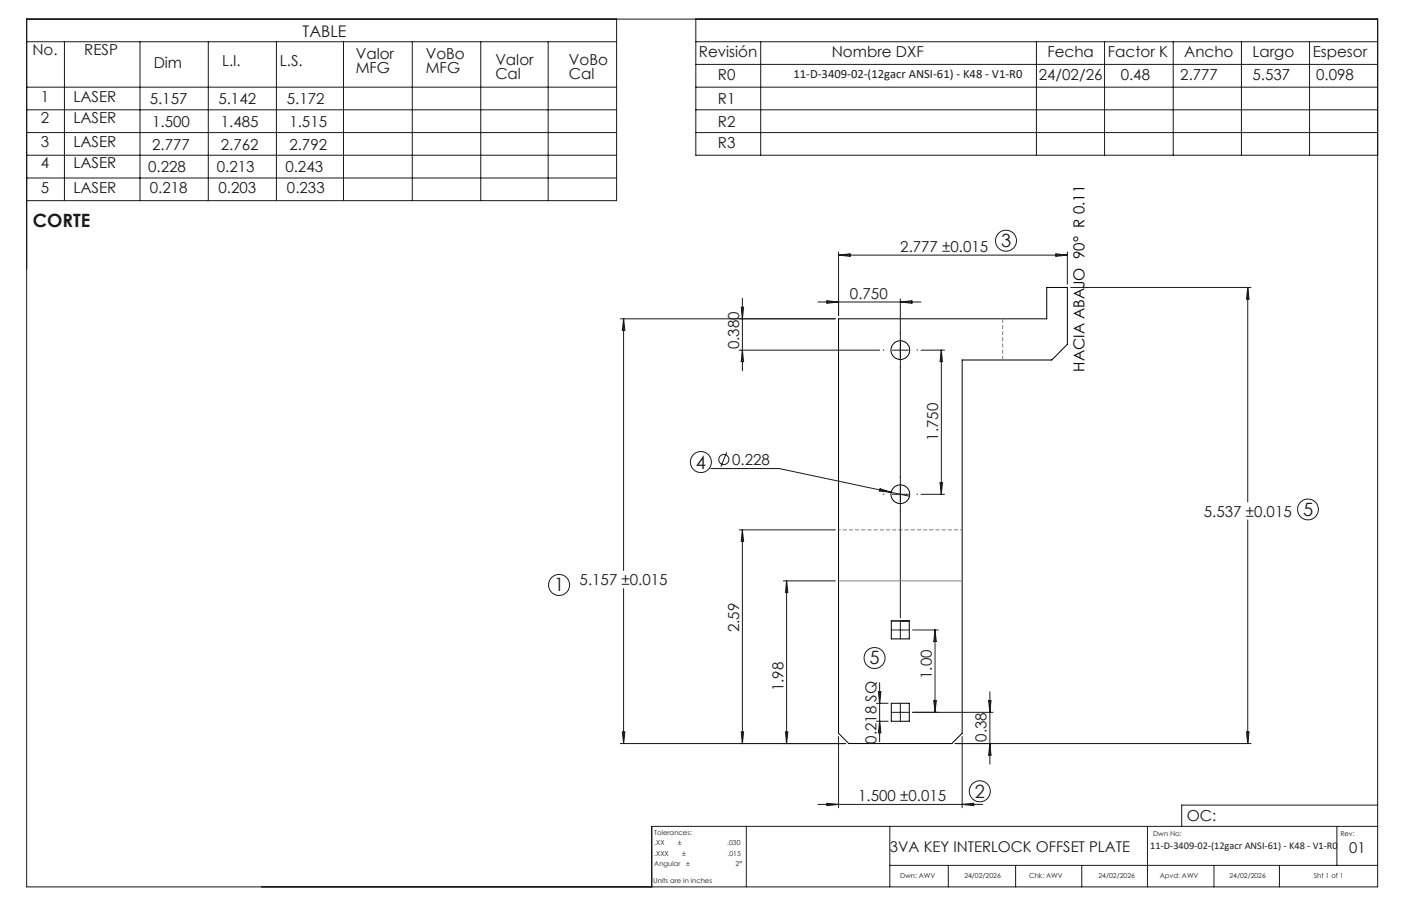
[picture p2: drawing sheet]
<svg xmlns="http://www.w3.org/2000/svg" width="432mm" height="279mm" viewBox="0 0 432 279" stroke-linecap="round" stroke-linejoin="round" font-family="sans-serif">
<g fill="none" stroke="#000" stroke-width=".31">
<path d="M258.4 98.3h64.2v-9.6h6.4v17.5l-4.8 4.8h-27.7v115.1l-3.1 3.2h-31.8l-3.2-3.2zM274.7 191.5h5.5v5.5h-5.5zM274.7 216.9h5.5v5.5h-5.5z"/>
<circle cx="277.5" cy="108" r="2.89"/>
<circle cx="277.5" cy="152.4" r="2.89"/>
</g>
<g fill="none" stroke="#191924" stroke-width=".31">
<path d="M8.2 5.9h416.4v267.6h-416.4zM8.2 12.9h181.8M19.9 12.9v49M43.1 12.9v49M64.2 12.9v49M85.2 12.9v49M105.9 12.9v49M127.1 12.9v49M148.2 12.9v49M168.9 12.9v49M190 5.9v56h-181.8M214.5 12.9h210.1"/>
<path d="M214.5 5.9v42h210.1M214.5 19.9h210.1M234.5 12.9v35M319.4 12.9v35M340.4 12.9v35M361.6 12.9v35M382.6 12.9v35M403.6 12.9v35M8.2 26.9h181.8M8.2 33.9h181.8M214.5 26.9h210.1M214.5 33.9h210.1"/>
<path d="M8.2 40.9h181.8M8.2 47.9h181.8M8.2 54.9h181.8M214.5 40.9h210.1M258.4 77.7v19.6M258.4 78.7h70.6M258.4 78.7l3.6-.4v.8zM325.4 78.3l3.6 .4-3.6 .4zM329 77.7v10M191.2 98.3h66.3M192.2 98.3v77.6M192.2 98.3l.4 3.6h-.8z"/>
<path d="M228.5 94.8h.7l-.4 3.5zM228.8 92v22.3M252.1 93.1h31.7M254.9 92.7l3.5 .4-3.5 .4zM277.5 92.1v98.4M277.5 93.1l3.6-.4v.8zM330 88.7h55.6M384.6 88.7v66.1M384.6 88.7l.4 3.5h-.8zM227.8 108h43.3M228.8 108l.4 3.5h-.7zM275 108h5"/>
<path d="M283.9 108h7.2M290.1 108l.4 3.5h-.8zM290.1 108v44.4M224 139.5l-1.8 4.4M219.1 144.5h21.1l40.1 8.5M271.3 150.7l3.4 1.1-3.6-.4zM275 152.4h5M283.9 152.4h7.2M289.7 148.9h.8l-.4 3.5zM227.8 163.4h29.7M228.8 163.4v65.9M228.8 163.4l.4 3.6h-.7z"/>
<path d="M241.4 179.1h16.1M242.4 179.1v50.2M242.4 179.1l.4 3.6h-.7zM384.6 160.3v69M192.2 181.5v47.8M274.7 191.5h5.5M274.7 194.3h5.5M277.5 191.5v5.5M281.3 194.3h7.9M288.2 194.3v25.4M288.2 194.3l.4 3.5h-.8zM270.1 216.9h3.6"/>
<path d="M270.7 213.3h.8l-.4 3.6zM271.1 210.5v18.3M274.7 219.7h5.5M277.5 216.9v5.5M281.3 219.7h24.8M287.8 216.1h.8l-.4 3.6zM304.7 216.1h.7l-.3 3.6zM305.1 213.3v22.4M191.2 229.3h69.4M191.8 225.7h.8l-.4 3.6zM228.5 225.7h.7l-.4 3.6zM242.1 225.7h.7l-.4 3.6z"/>
<path d="M258.4 227.1v22M270.1 222.4h3.6M271.1 222.4l.4 3.6h-.8zM294.4 229.3h91.2M296.5 227.1v22M305.1 229.3l.3 3.6h-.7zM384.2 225.7h.8l-.4 3.6zM230 254.8v18.7M252.1 248.1h50.8M254.9 247.7l3.5 .4-3.5 .4zM274.2 254.8v18.7M296.5 248.1l3.6-.4v.8z"/>
<path d="M353.7 254.8v18.7M412 254.8v12.1M424.6 254.8h-223.7v18.7M424.6 248.3h-60.4v6.5M274.2 266.9h150.4M292.3 266.9v6.6M313 266.9v6.6M333.4 266.9v6.6M374.2 266.9v6.6M394.3 266.9v6.6"/>
<circle cx="310.1" cy="74.2" r="3.2"/>
<circle cx="216" cy="142.5" r="3.2"/>
<circle cx="223.1" cy="141.7" r="1.56"/>
<circle cx="403.1" cy="157.1" r="3.2"/>
<circle cx="172.3" cy="180.4" r="3.2"/>
<circle cx="269.5" cy="202.9" r="3.2"/>
<circle cx="302" cy="244" r="3.2"/>
</g>
<path d="M272.5 108h-.4M277.5 113v.3M277.5 103v-.4M282.5 108h.4M272.5 152.4h-.4M277.5 157.4v.4M277.5 147.4v-.4M282.5 152.4h.4" fill="none" stroke="#191924" stroke-width=".31" stroke-dasharray="15.2 1.3 1.3 1.3" stroke-linecap="butt"/>
<path d="M296.6 163.4h-38.1" fill="none" stroke="#808080" stroke-width=".31" stroke-dasharray="1.3 .6" stroke-dashoffset=".6" stroke-linecap="butt"/>
<path d="M309 98.3v12.7" fill="none" stroke="#808080" stroke-width=".31" stroke-dasharray="1.3 .6" stroke-linecap="butt"/>
<path d="M258.4 179.1h38.1" fill="none" stroke="#808080" stroke-width=".31"/>
<g font-size="5.6" fill="#191924">
<text x="10.1" y="70.1">CORTE</text>
<text x="308.6" y="76.2">3</text>
<text x="214.5" y="144.5">4</text>
<text x="401.6" y="159.1">5</text>
<text x="170.8" y="182.4">1</text>
<text x="268" y="204.9">5</text>
<text x="300.4" y="246.1">2</text>
</g>
<text font-size="4.9" fill="#191924" x="93.3" y="11.4">TABLE</text>
<g font-size="4.7" fill="#191924">
<text x="10" y="17">No.</text>
<text x="26" y="17">RESP</text>
<text x="215.4" y="17.6">Revisión</text>
<text x="256.3" y="17.6">Nombre DXF</text>
<text x="322.8" y="17.5">Fecha</text>
<text x="341.5" y="17.5">Factor K</text>
<text x="365" y="17.5">Ancho</text>
<text x="386" y="17.5">Largo</text>
<text x="404.6" y="17.5">Espesor</text>
<text x="47.4" y="20.9">Dim</text>
<text x="68.4" y="20.4">L.I.</text>
<text x="86.3" y="20.4">L.S.</text>
<text x="109.6" y="18.1">Valor</text>
<text x="109.6" y="22.6">MFG</text>
<text x="131.2" y="18.1">VoBo</text>
<text x="131.2" y="22.6">MFG</text>
<text x="152.7" y="20">Valor</text>
<text x="175.3" y="20">VoBo</text>
<text x="152.7" y="24.5">Cal</text>
<text x="175.3" y="24.5">Cal</text>
<text x="221.3" y="24.6">R0</text>
<text x="320.2" y="24.7">24/02/26</text>
<text x="345.4" y="24.7">0.48</text>
<text x="363.8" y="24.7">2.777</text>
<text x="386" y="24.7">5.537</text>
<text x="405.7" y="24.7">0.098</text>
<text x="12.6" y="31.3">1</text>
<text x="22.6" y="31.3">LASER</text>
<text x="46.1" y="32">5.157</text>
<text x="67.3" y="32">5.142</text>
<text x="88.4" y="32">5.172</text>
<text x="221.3" y="32.1">R1</text>
<text x="12.6" y="38">2</text>
<text x="22.6" y="38">LASER</text>
<text x="46.9" y="39.2">1.500</text>
<text x="68.1" y="39.2">1.485</text>
<text x="89.2" y="39.2">1.515</text>
<text x="221.3" y="39.1">R2</text>
<text x="12.6" y="45.4">3</text>
<text x="22.6" y="45.4">LASER</text>
<text x="46.9" y="46.1">2.777</text>
<text x="68.1" y="46.1">2.762</text>
<text x="89.2" y="46.1">2.792</text>
<text x="221.3" y="45.8">R3</text>
<text x="12.6" y="51.9">4</text>
<text x="22.6" y="51.9">LASER</text>
<text x="45.7" y="53.2">0.228</text>
<text x="66.8" y="53.2">0.213</text>
<text x="88" y="53.2">0.243</text>
<text x="12.6" y="59.5">5</text>
<text x="22.6" y="59.6">LASER</text>
<text x="46.2" y="59.6">0.218</text>
<text x="67.3" y="59.6">0.203</text>
<text x="88.5" y="59.6">0.233</text>
<text x="277.5" y="77.6">2.777 ±0.015</text>
<text x="262" y="92.1">0.750</text>
<text x="227.8" y="107.7" transform="rotate(-90 227.8 107.7)">0.380</text>
<text x="289.1" y="135.9" transform="rotate(-90 289.1 135.9)">1.750</text>
<text x="225.7" y="143.4">0.228</text>
<text x="371" y="159.3">5.537 ±0.015</text>
<text x="178.6" y="180.5">5.157 ±0.015</text>
<text x="227.8" y="194.9" transform="rotate(-90 227.8 194.9)">2.59</text>
<text x="287.2" y="209.4" transform="rotate(-90 287.2 209.4)">1.00</text>
<text x="241.4" y="213.1" transform="rotate(-90 241.4 213.1)">1.98</text>
<text x="270.1" y="229.4" transform="rotate(-90 270.1 229.4)">0.218 SQ</text>
<text x="304.1" y="228.8" transform="rotate(-90 304.1 228.8)">0.38</text>
<text x="264.5" y="247.1">1.500 ±0.015</text>
<text x="365.8" y="253.1">OC:</text>
</g>
<text font-size="4.7" x="334.2" y="114.6" transform="rotate(-90 334.2 114.6)">HACIA ABAJO 90° R 0.11</text>
<g font-size="4.6" fill="#191924">
<text x="274.3" y="262.7">3VA KEY INTERLOCK OFFSET PLATE</text>
<text x="415.9" y="263">01</text>
</g>
<text font-size="3.9" fill="#191924" x="244.5" y="24.1">11-D-3409-02-(12gacr ANSI-61) - K48 - V1-R0</text>
<text font-size="3.2" fill="#191924" x="354.5" y="261.8">11-D-3409-02-(12gacr ANSI-61) - K48 - V1-R0</text>
<g font-size="2.1" fill="#191924">
<text x="201.7" y="257.6">Tolerances:</text>
<text x="355.4" y="257.8">Dwn No:</text>
<text x="413.1" y="257.8">Rev:</text>
<text x="201.7" y="260.7">.XX</text>
<text x="201.7" y="263.9">.XXX</text>
<text x="208.9" y="260.7">±</text>
<text x="210.2" y="263.9">±</text>
<text x="224.1" y="260.7">.030</text>
<text x="224.3" y="263.9">.015</text>
<text x="201.7" y="267">Angular</text>
<text x="211.5" y="267">±</text>
<text x="226.7" y="267">2°</text>
<text x="201.3" y="272.3">Units are in inches</text>
<text x="277.4" y="270.7">Dwn: AWV</text>
<text x="297.2" y="270.7">24/02/2026</text>
<text x="317.2" y="270.7">Chk: AWV</text>
<text x="338.6" y="270.7">24/02/2026</text>
<text x="357.5" y="270.7">Apvd: AWV</text>
<text x="378.9" y="270.7">24/02/2026</text>
<text x="404.9" y="270.7">Sht 1 of 1</text>
</g>
</svg>
